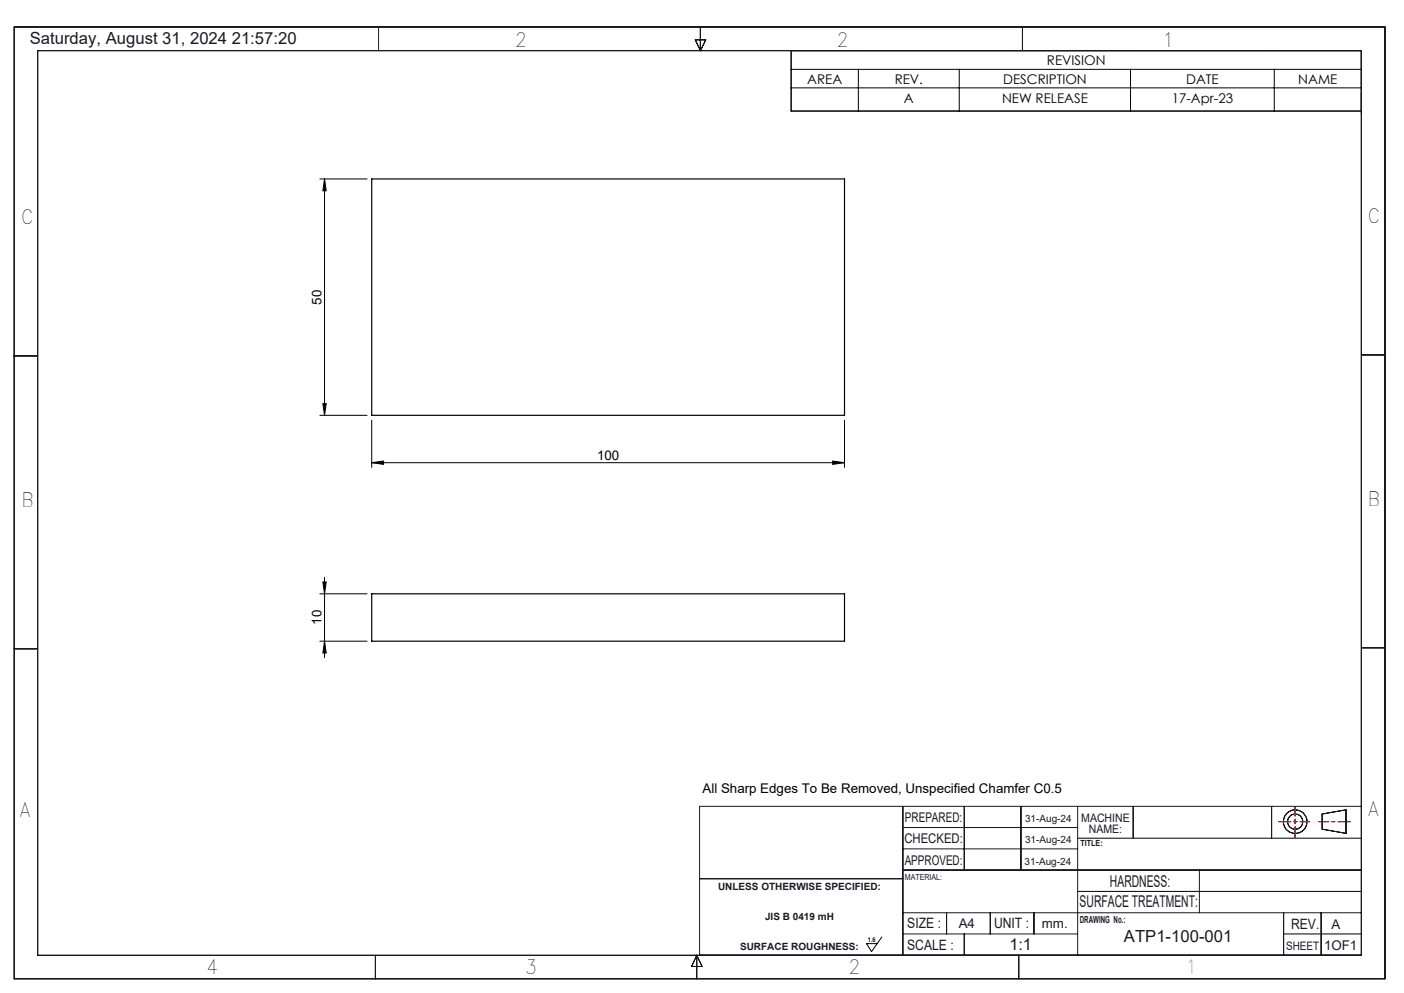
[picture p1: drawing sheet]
<svg xmlns="http://www.w3.org/2000/svg" width="297mm" height="210mm" viewBox="0 0 297 210" stroke-linecap="round" stroke-linejoin="round" font-family="sans-serif">
<g fill="none" stroke="#191924" stroke-width=".21">
<path d="M3 5.7h290v201.3h-290zM8 10.7h280v191.3h-280zM80.1 5.7v5M147.1 8.4h2.2l-1.1 2.3zM148.2 5.7v5M216.3 5.7v5M3 75.3h5M288 75.1h5M3 137.2h5M288 137h5M191 175h37M191 170.5v31.5"/>
<path d="M191 179.5h37M204 170.5v13.5M216 170.5v13.5M228 170.5v31.5M239.7 170.5v6.8M269 170.5v6.8M279.7 172.1l5-.8v4.9l-5-.8zM288 170.5h-140v31.5M148 185.8h43M191 193h97M191 184h97M191 197.5h37"/>
<path d="M200.2 193v4.5M204 197.5v4.5M209.5 193v4.5M218.7 193v4.5M253.7 184v9M271.5 193v9M279.5 193v9M79.4 202v5M147.4 202l1.1 2.4h-2.2zM147.4 202v5M215.5 202v5"/>
<circle cx="274" cy="173.7" r="2.49"/>
<circle cx="274" cy="173.8" r="1.61"/>
</g>
<g fill="none" stroke="#000" stroke-width=".21">
<path d="M167.4 10.7h120.6v12.8h-120.6zM167.4 14.7h120.6M167.4 18.6h120.6M181.6 14.7v8.8M202.9 14.7v8.8M239.1 14.7v8.8M269.6 14.7v8.8M67.7 37.8h9.9M68.7 37.8l.3 2.5h-.7zM68.7 37.8v50M67.7 87.8h9.9M68.3 85.4h.7l-.3 2.4z"/>
<path d="M78.6 97.9l2.5-.4v.7zM78.6 88.9v9.9M78.6 97.9h100M176.1 97.5l2.5 .4-2.5 .3zM178.6 88.9v9.9M67.7 125.6h9.9M67.7 135.6h9.9M68.3 123.1h.7l-.3 2.5zM68.7 135.6l.3 2.5h-.7zM68.7 122.1v17M228 177.3h60M186.5 198.1l-2.1 3.2-1.1-1.7h2.3"/>
<path d="M228 188.5h60M271.5 197.5h16.5"/>
</g>
<path d="M270.4 173.8h2.6M273.7 173.8h.7M274 170.6v2M274 173.2v1M274 174.8v2.4M275 173.8h2.1M279 173.8h2.1M281.7 173.8h.7M283 173.8h2.7" fill="none" stroke="#f00" stroke-width=".21"/>
<g fill="#000">
<path d="M78.6 97.9l2.5-.4v.7zM176.1 97.5l2.5 .4-2.5 .3z"/>
<path d="M68.3 123.1h.7l-.3 2.5zM68.7 135.6l.3 2.5h-.7zM68.7 37.8l.3 2.5h-.7zM68.3 85.4h.7l-.3 2.4z"/>
</g>
<path d="M78.6 37.8h100v50h-100zM78.6 125.6h100v10h-100z" fill="none" stroke="#000" stroke-width=".25"/>
<g font-size="4.1" fill="#191924">
<text x="109" y="9.9">2</text>
<text x="177" y="9.9">2</text>
<text x="245.9" y="9.9">1</text>
<text x="4.5" y="47.3">C</text>
<text x="289.3" y="47.1">C</text>
<text x="4.5" y="107.2">B</text>
<text x="289.4" y="107">B</text>
<text x="4.2" y="172.7">A</text>
<text x="289.4" y="172.5">A</text>
<text x="43.7" y="205.9">4</text>
<text x="111.1" y="205.9">3</text>
<text x="179.5" y="205.9">2</text>
<text x="250.8" y="205.9">1</text>
</g>
<g font-size="3.5" fill="#191924">
<text x="6.3" y="9.4">Saturday, August 31, 2024 21:57:20</text>
<text x="237.8" y="199.3">ATP1-100-001</text>
</g>
<g font-size="3.4" fill="#191924">
<text x="228.4" y="191.9">SURFACE TREATMENT:</text>
<text x="234.8" y="187.6">HARDNESS:</text>
<text x="213.5" y="200.8">1:1</text>
</g>
<g font-size="3" fill="#191924">
<text x="191.9" y="196.3">SIZE :</text>
<text x="210.3" y="196.2">UNIT :</text>
<text x="273.1" y="196.4">REV.</text>
<text x="191.9" y="200.8">SCALE :</text>
</g>
<g font-size="2.8">
<text x="170.8" y="17.7">AREA</text>
<text x="189.3" y="17.7">REV.</text>
<text x="212.2" y="17.7">DESCRIPTION</text>
<text x="221.5" y="13.7">REVISION</text>
<text x="250.9" y="17.7">DATE</text>
<text x="274.6" y="17.7">NAME</text>
<text x="191.2" y="21.8">A</text>
<text x="212" y="21.8">NEW RELEASE</text>
<text x="247.9" y="21.8">17-Apr-23</text>
<text x="68" y="64.4" transform="rotate(-90 68 64.4)">50</text>
<text x="126.3" y="97.2">100</text>
<text x="68" y="132.1" transform="rotate(-90 68 132.1)">10</text>
<text x="148.6" y="167.8">All Sharp Edges To Be Removed, Unspecified Chamfer C0.5</text>
</g>
<g font-size="2.8" fill="#191924">
<text x="191.4" y="173.9">PREPARED:</text>
<text x="191.3" y="178.3">CHECKED:</text>
<text x="191.4" y="182.8">APPROVED:</text>
<text x="202.8" y="196.3">A4</text>
<text x="220.4" y="196.2">mm.</text>
<text x="281.7" y="196.4">A</text>
<text x="280.1" y="200.9">1OF1</text>
</g>
<g font-size="2.5" fill="#191924">
<text x="228.7" y="173.8">MACHINE</text>
<text x="230.3" y="176.1">NAME:</text>
<text x="272.1" y="200.9">SHEET</text>
</g>
<g font-size="2.1" fill="#191924">
<text x="216.8" y="173.8">31-Aug-24</text>
<text x="216.8" y="178.3">31-Aug-24</text>
<text x="216.8" y="182.8">31-Aug-24</text>
<text x="151.9" y="188.1">UNLESS OTHERWISE SPECIFIED:</text>
<text x="161.8" y="194.5">JIS B 0419 mH</text>
<text x="228.4" y="195.3">DRAWING No.:</text>
<text x="156.5" y="200.8">SURFACE ROUGHNESS:</text>
</g>
<g font-size="1.8" fill="#191924">
<text x="228.6" y="179">TITLE:</text>
<text x="191.4" y="186.1">MATERIAL:</text>
</g>
<text font-size="1.4" fill="#191924" x="183.6" y="199.3">1.6</text>
</svg>
